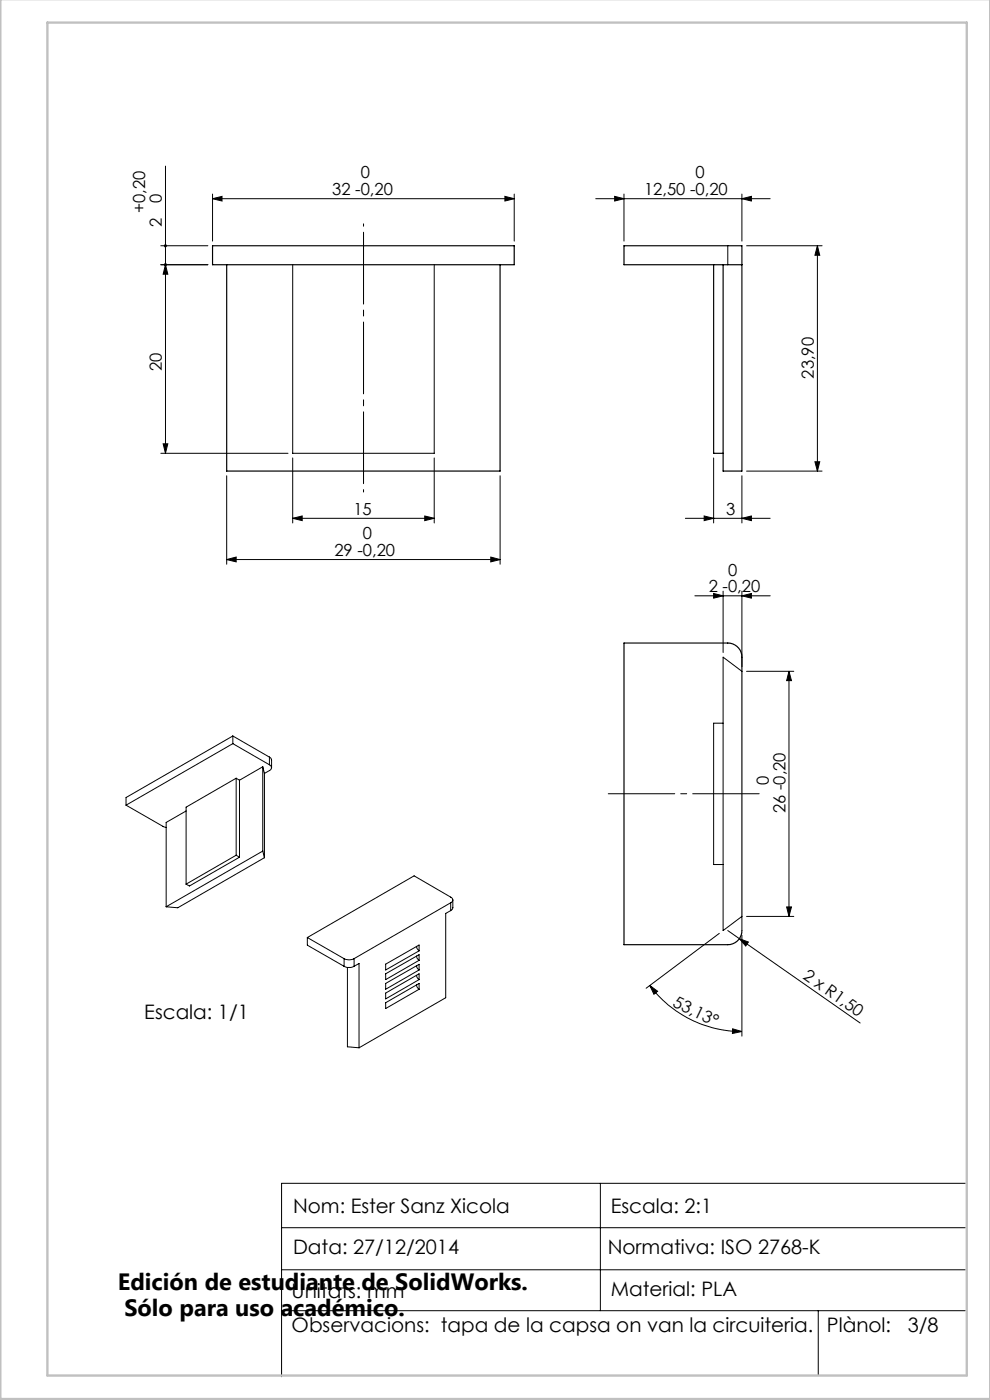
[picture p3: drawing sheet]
<svg xmlns="http://www.w3.org/2000/svg" width="210mm" height="297mm" viewBox="0 0 210 297" stroke-linecap="round" stroke-linejoin="round" font-family="sans-serif">
<g fill="none" stroke="#000" stroke-width=".21">
<path d="M35.1 35.2v61M34.1 52.1h10M35.1 56.2l.5 2h-1zM44.1 56.2h-10M45.1 42.2l2-.5v.9zM45.1 42.2h64M45.1 41.2v9.9M62.1 56.2v40h30v-40M107.1 41.7l2 .5-2 .4zM109.1 41.2v9.9M126.4 42.2h37M130.4 41.7l2 .5-2 .4z"/>
<path d="M132.4 41.2v9.9M154.4 52.1v4.1M157.4 42.2l2-.5v.9zM157.4 41.2v9.9M158.4 52.1h16M173.4 52.1v47.8M173.4 52.1l.5 2h-1zM34.1 96.2h27M34.6 94.2h1l-.5 2zM62.1 97.2v13.7M92.1 97.2v13.7M151.4 97.2v13.7"/>
<path d="M158.4 99.9h16M172.9 98h1l-.5 1.9zM48.1 118.7l2-.5v1zM48.1 100.9v18.8M48.1 118.7h58M62.1 110l2-.5v1zM62.1 110h30M90.1 109.5l2 .5-2 .5zM104.1 118.2l2 .5-2 .5zM106.1 100.9v18.8M145.4 110h18M149.4 109.5l2 .5-2 .5z"/>
<path d="M157.4 110l2-.5v1zM157.4 100.9v10M147.4 126.4h16M151.4 125.9l2 .5-2 .5zM153.4 125.4v13M157.4 126.4l2-.5v1zM157.4 125.4v16M49.4 157.8l-22.7 13M49.4 157.8l7.8 4.4M49.4 156.1v1.7M49.4 156.1l-22.7 13.1v1.6M49.4 156.1l7.8 4.5"/>
<path d="M153.4 153.4h-2v30h2M157.4 142.4l-4-3v58l4-3v3M158.4 142.4h10M167.4 142.4l.5 2h-1zM167.4 142.4v52M26.7 170.8l8 4.6 .5 .1M39.5 172l-4.3 2.5v17.9M50.1 165.1v16.3M50.1 165.1l.7 .4M50.1 165.1l-10.6 6.1v16.4M50.8 165.5v16.4M55.7 162.7v17.8"/>
<path d="M55.7 162.7l.4 1.4M55.7 162.7l-4.9 2.8M56.1 164.1v17.9M57.2 162.2a.66 .66 0 0 1 .4 .7 .66 .66 0 0 1-.4 .6l-1.1 .6M57.2 160.6l.4 .6v1.7M57.2 160.6v1.6M50.1 181.4l.7 .5M50.1 181.4l-10.6 6.2M50.8 181.9l-10.6 6.1-.7-.4M55.7 180.5l.4 1.5M55.7 180.5l-20.5 11.9M56.1 182l-18.4 10.6-2.5-.2"/>
<path d="M65.2 198.9l7.8 4.5M65.2 198.9v1.6l7.8 4.5M95.6 191.5a.62 .62 0 0 0 .5-.6 .62 .62 0 0 0-.5-.6l-7.8-4.5-22.6 13.1M95.6 191.5l-20.5 11.9M95.6 193.2l-1.1 .6v17.9l-18.3 10.6M95.6 191.5v1.7M96.1 190.9v1.7l-.5 .6M152.6 198l-15.5 11.7M154.4 197.4l2.4 1.7M156.8 199.1l2 .7-.6 .9zM156.8 199.1l25.7 17.9M157.4 198.4v21.4"/>
<path d="M158.4 194.4h10M166.9 192.4h1l-.5 2zM73 203.4a2.36 2.36 0 0 0 2.1 0M73 205a2.36 2.36 0 0 0 2.1 0M73 203.4v1.6M73.7 205.2v16.9l2.5 .2M75.1 203.4v1.6M75.1 205l1.1-.6v17.9M81.8 204.5l7.1-4v1.2l-7.1 4.1zM81.8 206.6l7.1-4.1v1.2l-7.1 4.1zM81.8 208.6l7.1-4v1.2l-7.1 4.1zM81.8 210.7l7.1-4.1v1.2l-7.1 4.1z"/>
<path d="M81.8 212.7l7.1-4.1v1.3l-7.1 4.1zM88.4 200.8v.4l.5 .5M88.4 202.8v.4l.5 .5M88.4 204.9v.4l.5 .5M88.4 206.9v.4l.5 .5M88.4 208.9v.4l.5 .6M137.8 209.1l1.7 1.2-.8 .6zM137.8 209.1a24.4 24.4 0 0 0 19.6 9.7M155.4 218.3l2 .5-2 .4zM127.4 251v27.1M204.8 251h-145.1v41.1M59.7 278.1h145.1"/>
<path d="M59.7 260.5h145.1M59.7 269.4h145.1M173.6 278.1v13.7"/>
</g>
<path d="M77.1 104.4v-56.9" fill="none" stroke="#000" stroke-width=".21" stroke-dasharray="15.2 1.3 1.3 1.3" stroke-dashoffset="-1.8"/>
<path d="M161 168.4h-32" fill="none" stroke="#000" stroke-width=".21" stroke-dasharray="15.2 1.3 1.3 1.3" stroke-dashoffset="1.1"/>
<path d="M.1 -.1v296.9h209.9v-296.9M10.1 4.8h195v287h-195z" fill="none" stroke="#c0c0c0" stroke-width=".5"/>
<g fill="#000">
<path d="M156.8 199.1l2 .7-.6 .9z"/>
<path d="M34.8 52a.33 .33 0 0 0 .2 .4 .33 .33 0 0 0 .4-.2 .33 .33 0 0 0-.3-.4v.3v-.3zM34.9 55.9l-.1 .4 .3 .2v-.3v.3a.33 .33 0 0 0 .3-.5 .33 .33 0 0 0-.5-.1zM167.4 142.4l.5 2h-1zM166.9 192.4h1l-.5 2z"/>
<path d="M130.4 41.7l2 .5-2 .4zM157.4 42.2l2-.5v.9zM149.4 109.5l2 .5-2 .5zM157.4 110l2-.5v1zM45.1 42.2l2-.5v.9zM107.1 41.7l2 .5-2 .4z"/>
<path d="M172.9 98h1l-.5 1.9zM173.4 52.1l.5 2h-1zM34.6 94.2h1l-.5 2zM35.1 56.2l.5 2h-1z"/>
<path d="M90.1 109.5l2 .5-2 .5zM62.1 110l2-.5v1zM104.1 118.2l2 .5-2 .5zM48.1 118.7l2-.5v1zM157.4 126.4l2-.5v1zM151.4 125.9l2 .5-2 .5z"/>
<path d="M137.8 209.1l1.7 1.2-.8 .6zM155.4 218.3l2 .5-2 .4z"/>
</g>
<path d="M45.1 52.1h64v4.1h-64zM48.1 56.2v43.7h58v-43.7M151.4 56.2v40h2M153.4 56.2v43.7h4v-47.8h-25v4.1h25M157.4 194.4v-55a2.99 2.99 0 0 0-3-3h-22v64h22a2.99 2.99 0 0 0 3-3" fill="none" stroke="#000" stroke-width=".25"/>
<g font-size="5">
<text x="25" y="273.7">Edición de estudiante de SolidWorks.</text>
<text x="26.4" y="279.2">Sólo para uso académico.</text>
</g>
<g font-size="4.2">
<text x="30.6" y="216.1">Escala: 1/1</text>
<text x="62.2" y="257.4">Nom: Ester Sanz Xicola</text>
<text x="129.5" y="257.4">Escala: 2:1</text>
<text x="62.2" y="266">Data: 27/12/2014</text>
<text x="128.9" y="266">Normativa: ISO 2768-K</text>
<text x="61.9" y="275.4">Unitats: mm</text>
<text x="129.5" y="274.9">Material: PLA</text>
<text x="61.9" y="282.7">Observacions: tapa de la capsa on van la circuiteria.</text>
<text x="175.4" y="282.7">Plànol:</text>
<text x="192.6" y="282.7">3/8</text>
</g>
<g font-size="3.5">
<text x="70.5" y="41.4">32 -0,20</text>
<text x="76.5" y="37.8">0</text>
<text x="136.6" y="41.4">12,50 -0,20</text>
<text x="147.6" y="37.8">0</text>
<text x="30.8" y="45.2" transform="rotate(-90 30.8 45.2)">+0,20</text>
<text x="34.3" y="43" transform="rotate(-90 34.3 43)">0</text>
<text x="34.3" y="48.1" transform="rotate(-90 34.3 48.1)">2</text>
<text x="34.3" y="78.7" transform="rotate(-90 34.3 78.7)">20</text>
<text x="172.6" y="80.3" transform="rotate(-90 172.6 80.3)">23,90</text>
<text x="75" y="109.2">15</text>
<text x="154.1" y="109.2">3</text>
<text x="70.9" y="117.9">29 -0,20</text>
<text x="77" y="114.4">0</text>
<text x="150.3" y="125.6">2 -0,20</text>
<text x="154.4" y="122.1">0</text>
<text x="163.1" y="166.5" transform="rotate(-90 163.1 166.5)">0</text>
<text x="166.6" y="172.5" transform="rotate(-90 166.6 172.5)">26 -0,20</text>
<text x="170.1" y="207.5" transform="rotate(35 170.1 207.5)">2 x R1,50</text>
<text x="142.5" y="213.5" transform="rotate(26 142.5 213.5)">53,13°</text>
</g>
</svg>
